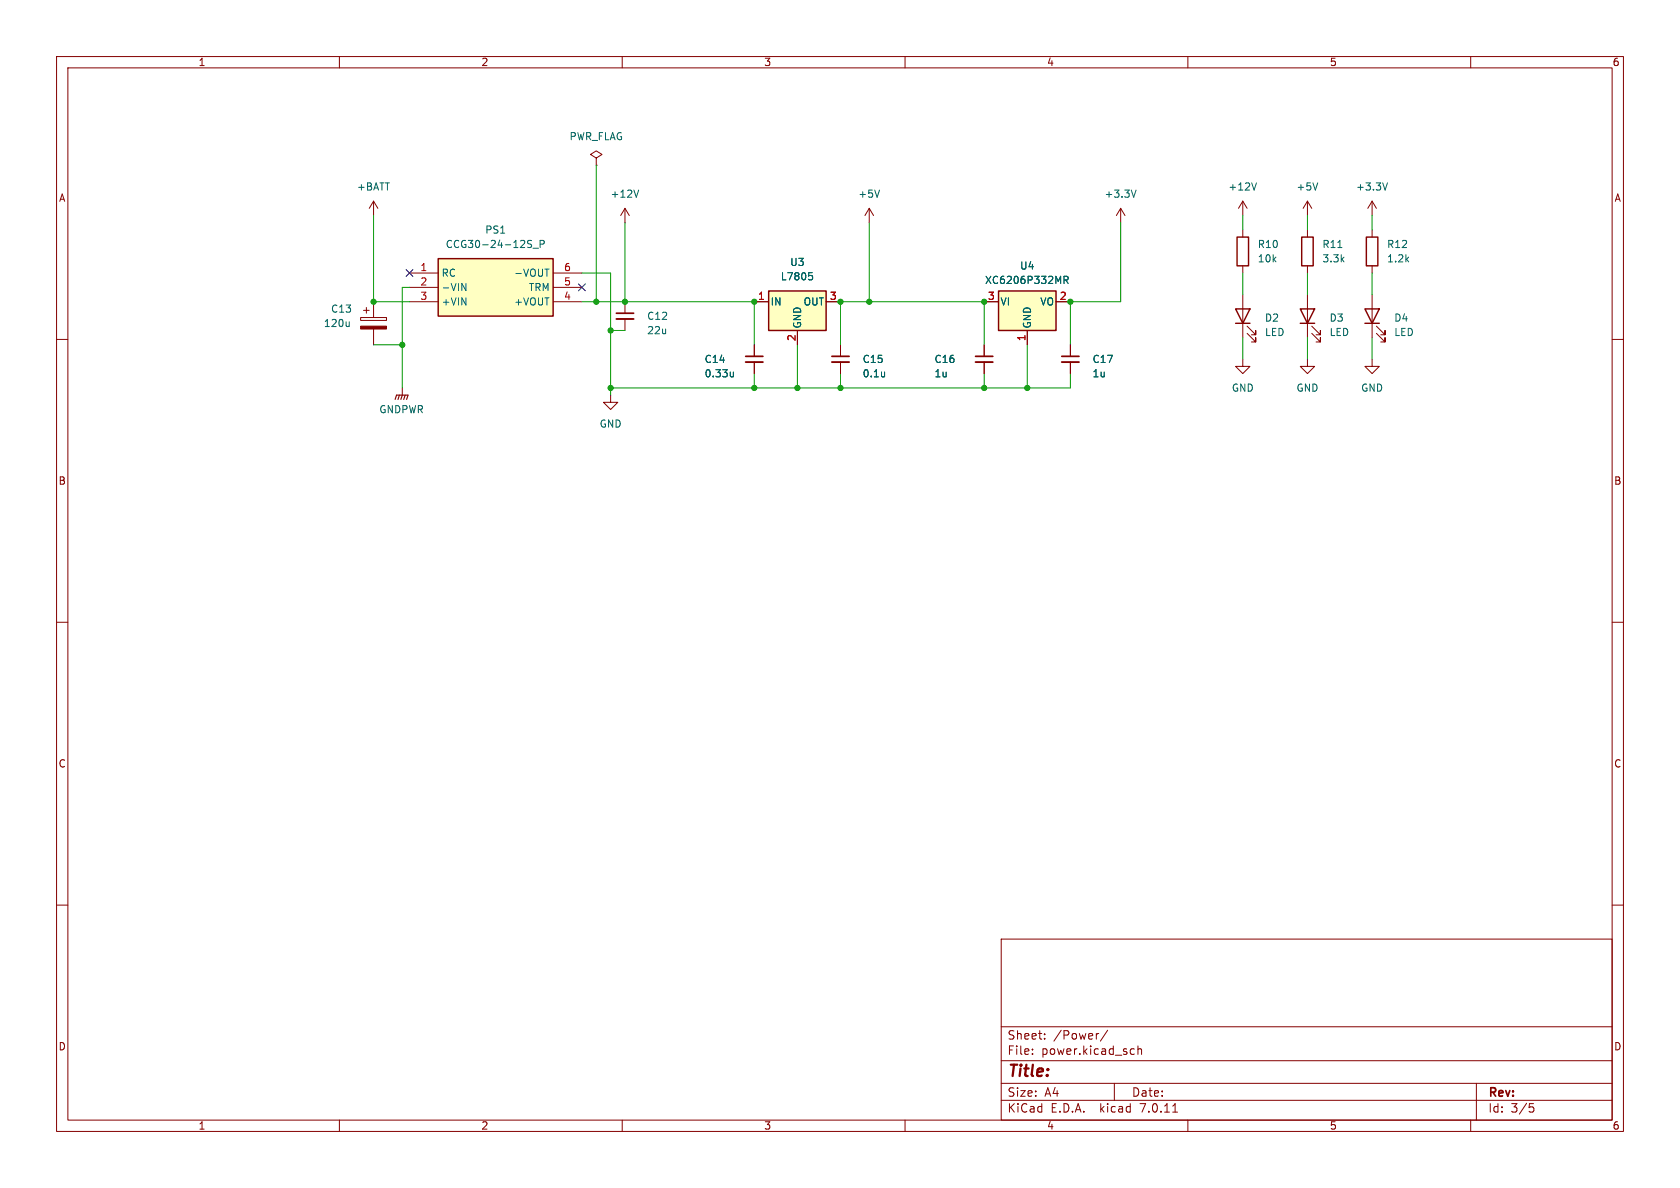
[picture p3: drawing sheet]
<svg xmlns="http://www.w3.org/2000/svg" width="297mm" height="210mm" viewBox="0 0 297 210" stroke-linecap="round" stroke-linejoin="round" font-family="sans-serif">
<g fill="none" stroke="#840000" stroke-width=".18">
<path d="M10 10h277v190h-277zM12 12h273v186h-273zM60 10v2M110 10v2M160 10v2M210 10v2M260 10v2M66 35.6l-.7 1.2M66 35.6v2.5M66 35.6l.8 1.2M105.4 27.9l1-.6-1-.6-1 .6 1 .6v1.3M105.4 29.2h.1"/>
<path d="M110.5 36.8v2.6M110.5 36.8l-.8 1.3M110.5 36.8l.8 1.3M153.7 36.8l-.8 1.3M153.7 36.8v2.6M153.7 36.8l.7 1.3M198.1 36.8l-.7 1.3M198.1 36.8v2.6M198.1 36.8l.8 1.3M219.7 35.6l-.8 1.2M219.7 35.6v2.5M219.7 35.6l.8 1.2"/>
<path d="M231.1 35.6l-.7 1.2M231.1 35.6v2.5M231.1 35.6l.8 1.2M242.6 35.6v2.5M242.6 35.6l-.8 1.2M242.6 35.6l.7 1.2M10 60h2M63.8 56.1h4.5v.5h-4.5zM64.3 54.9h1M64.8 54.4v1M66 53.3v2.8M66 58.2v2.8"/>
<path d="M72.4 53.3h5.1M72.4 48.3h5.1M72.4 50.8h5.1M97.8 53.3h5.1M97.8 48.3h5.1M97.8 50.8h5.1M110.5 53.3v2.1M110.5 56.4v2M133.3 53.3h2.6M141 58.4v2.6M146 53.3h2.6M174 53.3h2.5"/>
<path d="M181.6 58.4v2.6M186.7 53.3h2.5M219.7 40.6v1.3M219.7 47v1.3M219.7 52.1v7.6M220.5 58.9l1.5 1.6v-.8v.8h-.8M220.5 57.7l1.5 1.5v-.8v.8h-.8M231.1 40.6v1.3M231.1 47v1.3M231.1 52.1v7.6M231.9 58.9l1.5 1.6v-.8v.8h-.7M231.9 57.7l1.5 1.5v-.8v.8h-.7"/>
<path d="M242.6 40.6v1.3M242.6 47v1.3M242.6 52.1v7.6M243.3 58.9l1.6 1.6v-.8v.8h-.8M243.3 57.7l1.6 1.5v-.8v.8h-.8M285 60h2M71.1 68.6v1.3M107.9 69.9v1.2h1.3l-1.3 1.3-1.2-1.3h1.2M133.3 61v2M133.3 64v2M148.6 61v2M148.6 64v2"/>
<path d="M174 61v2M174 64v2M189.2 61v2M189.2 64v2M219.7 63.5v1.3h1.3l-1.3 1.2-1.3-1.2h1.3M231.1 63.5v1.3h1.3l-1.3 1.2-1.2-1.2h1.2M242.6 63.5v1.3h1.2l-1.2 1.2-1.3-1.2h1.3M10 110h2M285 110h2M10 160h2M285 160h2M177 166h108v32h-108z"/>
<path d="M60 198v2M110 198v2M160 198v2M177 194.5h108M177 191.5h108M177 187.5h108M177 181.5h108M182.5 186.3v.1M182.5 185.5v.1M184.7 183.6v.1M184.7 182.8v.1M194.2 182.7l-.2 .1"/>
<path d="M195.8 182.1l-1.3 2M197 191.5v3M200.1 185.4l.4 .1M200.5 186.3l-.4 .1M201.2 185.5l.2-.1 .3 .1 .1 .9M201.2 184.9v1.5M207.3 196.6h.9M210 198v2M260 198v2M261 191.5v6.5M270.4 195.1h.7M270.5 195.7h.4l.3 .3-.2 .5-.5 .1"/>
</g>
<path d="M109 56.4h3M131.8 64h3.1M147.1 64h3M172.5 64h3M187.7 64h3.1" fill="none" stroke="#840000" stroke-width=".33"/>
<path d="M109 55.4h3M131.8 63h3.1M147.1 63h3M172.5 63h3M187.7 63h3.1" fill="none" stroke="#840000" stroke-width=".3"/>
<g fill="#ffffc2" stroke="#ffffc2" stroke-width=".18">
<path d="M135.9 51.4h10.1v7h-10.1z"/>
<path d="M176.5 51.4h10.2v7h-10.2z"/>
<path d="M77.5 45.7h20.3v10.2h-20.3z"/>
</g>
<path d="M77.5 45.7h20.3v10.2h-20.3zM135.9 51.4h10.1v7h-10.1zM176.5 51.4h10.2v7h-10.2zM218.4 54.6h2.6l-1.3 2.6zM218.4 57.2h2.6M218.7 41.9h2v5.1h-2zM229.9 54.6h2.5l-1.3 2.6zM229.9 57.2h2.5M230.1 41.9h2.1v5.1h-2.1zM241.3 54.6h2.5l-1.2 2.6zM241.3 57.2h2.5M241.6 41.9h2v5.1h-2z" fill="none" stroke="#840000" stroke-width=".25"/>
<g fill="none" stroke="#006464" stroke-width=".18">
<path d="M112.9 33.6l-.4 1.3M155.5 33.6l-.4 1.3M200.8 33.6l-.4 1.3M222.1 32.3l-.4 1.3M233 32.3l-.5 1.3M245.3 32.3l-.4 1.3M61.7 56.9v.8M61.7 57.6l-.1 .1M81.6 50.1l.8 1.3v-1.3M93.5 43.1l.4 .1 .1 .3-.3 .3h-.3M93.5 42.5l.5 .1M94.2 43.9h1"/>
<path d="M95.5 43.2l.6-.1 .1-.2v-.3l-.7-.1v1.3M96.3 47.6h.8M143 48.2h.6M143.1 48.7h.3l.3 .2-.2 .5-.4 .1M188.1 49.5l.6-.1 .1-.1v-.3l-.7-.2v1.3M188.4 49.5l.4 .6M236.5 43.8h.7M129.7 65.8v.8M129.7 66.5l-.4 .1M156.4 65.8v.8M156.4 66.5l-.1 .1"/>
</g>
<path d="M63.8 57.7h4.5v.5h-4.5z" fill="#840000" stroke="#840000" stroke-width=".18"/>
<path d="M69.8 70.6l.3-.7h2l-.2 .7M70.6 69.9l-.2 .7M71.1 69.9l-.2 .7M71.6 69.9l-.2 .7" fill="none" stroke="#840000" stroke-width=".2"/>
<g fill="none" stroke="#009600" stroke-width=".18">
<path d="M66 38.1v15.2h6.4M105.4 29.2v24.1M110.5 39.4v13.9M153.7 39.4v13.9M198.1 39.4v13.9h-8.9v7.7M219.7 38.1v2.5M231.1 38.1v2.5M242.6 38.1v2.5M72.4 50.8h-1.3v17.8M102.9 53.3h30.4v7.7M102.9 48.3h5v21.6M107.9 58.4h2.6"/>
<path d="M219.7 48.3v3.8M219.7 59.7v3.8M231.1 48.3v3.8M231.1 59.7v3.8M242.6 48.3v3.8M242.6 59.7v3.8M66 61h5.1M133.3 66v2.6M141 61v7.6M148.6 61v-7.7h25.4v7.7M148.6 66v2.6M174 66v2.6"/>
<path d="M181.6 61v7.6M189.2 66v2.6h-81.3"/>
</g>
<path d="M71.8 47.7l1.2 1.2M73 47.7l-1.2 1.2M102.3 50.2l1.2 1.2M103.5 50.2l-1.2 1.2" fill="none" stroke="#000084" stroke-width=".18"/>
<g fill="#009600" stroke="#009600" stroke-width=".18">
<circle cx="133.3" cy="68.6" r=".46"/>
<circle cx="133.3" cy="53.3" r=".46"/>
<circle cx="110.5" cy="53.3" r=".46"/>
<circle cx="107.9" cy="68.6" r=".46"/>
<circle cx="148.6" cy="53.3" r=".46"/>
<circle cx="153.7" cy="53.3" r=".46"/>
<circle cx="141" cy="68.6" r=".46"/>
<circle cx="148.6" cy="68.6" r=".46"/>
<circle cx="174" cy="68.6" r=".46"/>
<circle cx="174" cy="53.3" r=".46"/>
<circle cx="189.2" cy="53.3" r=".46"/>
<circle cx="181.6" cy="68.6" r=".46"/>
<circle cx="107.9" cy="58.4" r=".46"/>
<circle cx="66" cy="53.3" r=".46"/>
<circle cx="71.1" cy="61" r=".46"/>
<circle cx="105.4" cy="53.3" r=".46"/>
</g>
<text font-size="2.8" fill="#840000" x="178" y="190.9">Title:</text>
<g font-size="2.1" fill="#840000">
<text x="178" y="184">Sheet:</text>
<text x="186.2" y="184">/Power/</text>
<text x="178" y="186.7">File:</text>
<text x="184.1" y="186.7">power.kicad_sch</text>
<text x="178" y="196.9">KiCad</text>
<text x="178" y="194.1">Size:</text>
<text x="184.7" y="194.1">A4</text>
<text x="185.7" y="196.9">E.D.A.</text>
<text x="194.6" y="196.9">kicad</text>
<text x="200" y="194.1">Date:</text>
<text x="201.8" y="196.9">7.0.11</text>
<text x="263" y="194.3">Rev:</text>
<text x="263" y="196.9">Id:</text>
<text x="267.1" y="196.9">3/5</text>
</g>
<g font-size="1.8" fill="#840000">
<text x="35" y="11.9">1</text>
<text x="85" y="11.9">2</text>
<text x="135" y="11.9">3</text>
<text x="185" y="11.9">4</text>
<text x="235" y="11.9">5</text>
<text x="285" y="11.9">6</text>
<text x="10.3" y="35.9">A</text>
<text x="285.3" y="35.9">A</text>
<text x="10.3" y="85.9">B</text>
<text x="285.3" y="85.9">B</text>
<text x="10.3" y="135.9">C</text>
<text x="285.3" y="135.9">C</text>
<text x="10.3" y="185.9">D</text>
<text x="285.3" y="185.9">D</text>
<text x="35" y="199.9">1</text>
<text x="85" y="199.9">2</text>
<text x="135" y="199.9">3</text>
<text x="185" y="199.9">4</text>
<text x="235" y="199.9">5</text>
<text x="285" y="199.9">6</text>
</g>
<g font-size="1.8" fill="#006464">
<text x="100.6" y="25">PWR_FLAG</text>
<text x="63" y="33.9">+BATT</text>
<text x="107.8" y="35.2">+12V</text>
<text x="151.6" y="35.2">+5V</text>
<text x="195.2" y="35.2">+3.3V</text>
<text x="217.1" y="33.9">+12V</text>
<text x="229.1" y="33.9">+5V</text>
<text x="239.6" y="33.9">+3.3V</text>
<text x="85.7" y="41.5">PS1</text>
<text x="78.7" y="44">CCG30-24-12S_P</text>
<text x="139.6" y="47.2">U3</text>
<text x="180.2" y="47.9">U4</text>
<text x="222.3" y="46.6">10k</text>
<text x="222.3" y="44">R10</text>
<text x="233.7" y="46.6">3.3k</text>
<text x="233.7" y="44">R11</text>
<text x="245.1" y="46.6">1.2k</text>
<text x="245.1" y="44">R12</text>
<text x="78" y="49.1">RC</text>
<text x="78" y="51.7">-VIN</text>
<text x="90.8" y="49.1">-VOUT</text>
<text x="93.4" y="51.7">TRM</text>
<text x="137.9" y="49.8">L7805</text>
<text x="174" y="50.4">XC6206P332MR</text>
<text x="57.2" y="58">120u</text>
<text x="58.4" y="55.5">C13</text>
<text x="78" y="54.2">+VIN</text>
<text x="90.8" y="54.2">+VOUT</text>
<text x="114.3" y="56.7">C12</text>
<text x="114.3" y="59.3">22u</text>
<text x="136.1" y="54.2">IN</text>
<text x="141.8" y="58.2" transform="rotate(-90 141.8 58.2)">GND</text>
<text x="142" y="54.2">OUT</text>
<text x="176.8" y="54.2">VI</text>
<text x="182.5" y="58.2" transform="rotate(-90 182.5 58.2)">GND</text>
<text x="183.8" y="54.2">VO</text>
<text x="223.5" y="57.1">D2</text>
<text x="223.5" y="59.6">LED</text>
<text x="235" y="57.1">D3</text>
<text x="235" y="59.6">LED</text>
<text x="246.4" y="57.1">D4</text>
<text x="246.4" y="59.6">LED</text>
<text x="124.5" y="64.4">C14</text>
<text x="152.4" y="64.4">C15</text>
<text x="165.1" y="64.4">C16</text>
<text x="193" y="64.4">C17</text>
<text x="124.5" y="66.9">0.33u</text>
<text x="152.4" y="66.9">0.1u</text>
<text x="165.1" y="66.9">1u</text>
<text x="193" y="66.9">1u</text>
<text x="217.7" y="69.4">GND</text>
<text x="229.1" y="69.4">GND</text>
<text x="240.5" y="69.4">GND</text>
<text x="67" y="73.3">GNDPWR</text>
<text x="105.9" y="75.8">GND</text>
</g>
<g font-size="1.8" fill="#a90000">
<text x="74.2" y="48">1</text>
<text x="74.2" y="50.5">2</text>
<text x="74.2" y="53.1">3</text>
<text x="99.6" y="53.1">4</text>
<text x="99.6" y="50.5">5</text>
<text x="99.6" y="48">6</text>
<text x="133.9" y="53.1">1</text>
<text x="146.6" y="53.1">3</text>
<text x="174.6" y="53.1">3</text>
<text x="187.3" y="53.1">2</text>
<text x="140.7" y="60.4" transform="rotate(-90 140.7 60.4)">2</text>
<text x="181.4" y="60.4" transform="rotate(-90 181.4 60.4)">1</text>
</g>
</svg>
